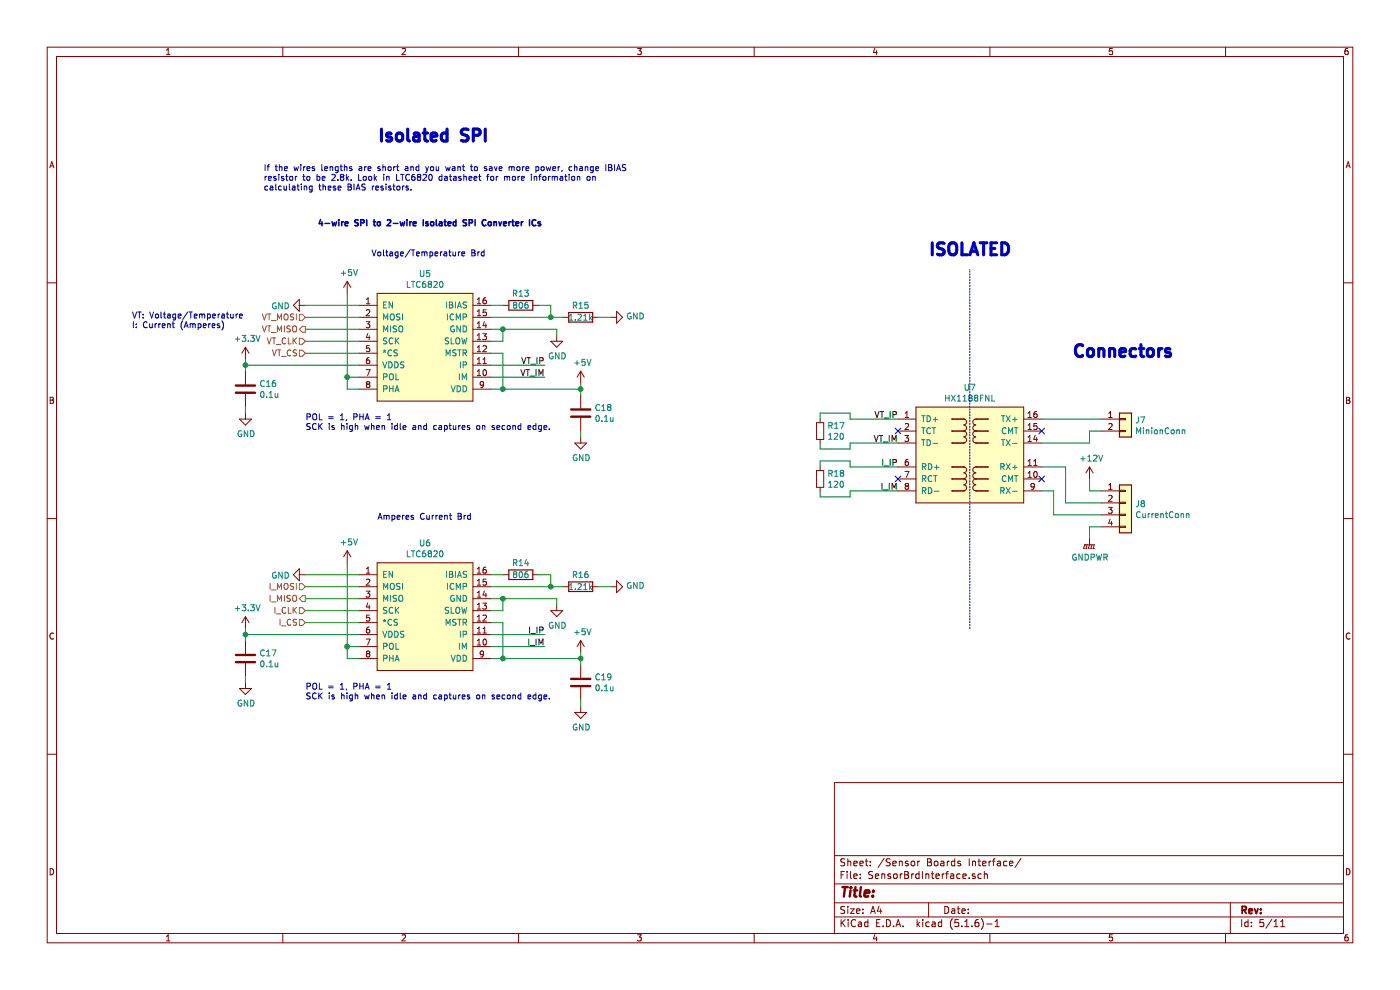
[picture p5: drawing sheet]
EESchema Schematic File Version 4
EELAYER 30 0
EELAYER END
$Descr A4 11693 8268
encoding utf-8
Sheet 5 11
Title ""
Date ""
Rev ""
Comp ""
Comment1 ""
Comment2 ""
Comment3 ""
Comment4 ""
$EndDescr
Text HLabel 2550 2650 0    50   Input ~ 0
VT_MOSI
Text HLabel 2550 2750 0    50   Output ~ 0
VT_MISO
Text HLabel 2550 2850 0    50   Input ~ 0
VT_CLK
Text HLabel 2550 2950 0    50   Input ~ 0
VT_CS
$Comp
L power:GND #PWR?
U 1 1
P 4650 2800
AR Path="/5C4C7509/5D76E53B" Ref="#PWR?"  Part="1" 
AR Path="/5D766247/5D76E53B" Ref="#PWR040"  Part="1" 
F 0 "#PWR040" H 4650 2550 50  0001 C CNN
F 1 "GND" H 4655 2627 50  0000 C CNN
F 2 "" H 4650 2800 50  0001 C CNN
F 3 "" H 4650 2800 50  0001 C CNN
	1    4650 2800
	1    0    0    -1  
$EndComp
Wire Wire Line
	4650 2800 4650 2750
Wire Wire Line
	4650 2750 4200 2750
$Comp
L power:GND #PWR?
U 1 1
P 2550 2550
AR Path="/5C4C7509/5D76E546" Ref="#PWR?"  Part="1" 
AR Path="/5D766247/5D76E546" Ref="#PWR038"  Part="1" 
F 0 "#PWR038" H 2550 2300 50  0001 C CNN
F 1 "GND" V 2555 2422 50  0000 R CNN
F 2 "" H 2550 2550 50  0001 C CNN
F 3 "" H 2550 2550 50  0001 C CNN
	1    2550 2550
	0    1    1    0   
$EndComp
Wire Wire Line
	4850 3200 4850 3250
Wire Wire Line
	4850 3250 4200 3250
Connection ~ 4850 3250
$Comp
L Device:C C?
U 1 1
P 2050 3250
AR Path="/5C4C7509/5D76E54F" Ref="C?"  Part="1" 
AR Path="/5D766247/5D76E54F" Ref="C16"  Part="1" 
F 0 "C16" H 2165 3296 50  0000 L CNN
F 1 "0.1u" H 2165 3205 50  0000 L CNN
F 2 "Capacitor_SMD:C_0805_2012Metric" H 2088 3100 50  0001 C CNN
F 3 "~" H 2050 3250 50  0001 C CNN
	1    2050 3250
	1    0    0    -1  
$EndComp
Wire Wire Line
	2050 3100 2050 3050
$Comp
L power:GND #PWR?
U 1 1
P 2050 3450
AR Path="/5C4C7509/5D76E556" Ref="#PWR?"  Part="1" 
AR Path="/5D766247/5D76E556" Ref="#PWR035"  Part="1" 
F 0 "#PWR035" H 2050 3200 50  0001 C CNN
F 1 "GND" H 2055 3277 50  0000 C CNN
F 2 "" H 2050 3450 50  0001 C CNN
F 3 "" H 2050 3450 50  0001 C CNN
	1    2050 3450
	1    0    0    -1  
$EndComp
Wire Wire Line
	2050 3450 2050 3400
Wire Wire Line
	2550 2550 3000 2550
Wire Wire Line
	2550 2650 3000 2650
Wire Wire Line
	2550 2850 3000 2850
Wire Wire Line
	2550 2950 3000 2950
Text Notes 2550 3600 0    50   ~ 0
POL = 1, PHA = 1\nSCK is high when idle and captures on second edge.
Wire Wire Line
	4100 2950 4200 2950
Wire Wire Line
	4200 2950 4200 3250
Connection ~ 4200 3250
Wire Wire Line
	4200 3250 4100 3250
Wire Wire Line
	4100 3150 4550 3150
Wire Wire Line
	4100 3050 4550 3050
Wire Wire Line
	4100 2850 4200 2850
Wire Wire Line
	4200 2850 4200 2750
Connection ~ 4200 2750
Wire Wire Line
	4200 2750 4100 2750
Text Label 4550 3050 2    50   ~ 0
VT_IP
Text Label 4550 3150 2    50   ~ 0
VT_IM
$Comp
L Device:C C?
U 1 1
P 4850 3450
AR Path="/5C4C7509/5D76E56F" Ref="C?"  Part="1" 
AR Path="/5D766247/5D76E56F" Ref="C18"  Part="1" 
F 0 "C18" H 4965 3496 50  0000 L CNN
F 1 "0.1u" H 4965 3405 50  0000 L CNN
F 2 "Capacitor_SMD:C_0805_2012Metric" H 4888 3300 50  0001 C CNN
F 3 "~" H 4850 3450 50  0001 C CNN
	1    4850 3450
	1    0    0    -1  
$EndComp
$Comp
L power:GND #PWR?
U 1 1
P 4850 3650
AR Path="/5C4C7509/5D76E575" Ref="#PWR?"  Part="1" 
AR Path="/5D766247/5D76E575" Ref="#PWR043"  Part="1" 
F 0 "#PWR043" H 4850 3400 50  0001 C CNN
F 1 "GND" H 4855 3477 50  0000 C CNN
F 2 "" H 4850 3650 50  0001 C CNN
F 3 "" H 4850 3650 50  0001 C CNN
	1    4850 3650
	1    0    0    -1  
$EndComp
Wire Wire Line
	4850 3650 4850 3600
Wire Wire Line
	4850 3300 4850 3250
$Comp
L Device:R R?
U 1 1
P 4350 2550
AR Path="/5C4C7509/5D76E57D" Ref="R?"  Part="1" 
AR Path="/5D766247/5D76E57D" Ref="R13"  Part="1" 
F 0 "R13" V 4250 2550 50  0000 C CNN
F 1 "806" V 4350 2550 50  0000 C CNN
F 2 "Resistor_SMD:R_0805_2012Metric" V 4280 2550 50  0001 C CNN
F 3 "~" H 4350 2550 50  0001 C CNN
	1    4350 2550
	0    1    1    0   
$EndComp
Wire Wire Line
	4100 2550 4200 2550
Wire Wire Line
	4500 2550 4600 2550
Wire Wire Line
	4600 2550 4600 2650
Wire Wire Line
	4600 2650 4100 2650
$Comp
L Device:R R?
U 1 1
P 4850 2650
AR Path="/5C4C7509/5D76E587" Ref="R?"  Part="1" 
AR Path="/5D766247/5D76E587" Ref="R15"  Part="1" 
F 0 "R15" V 4750 2650 50  0000 C CNN
F 1 "1.21k" V 4850 2650 50  0000 C CNN
F 2 "Resistor_SMD:R_0805_2012Metric" V 4780 2650 50  0001 C CNN
F 3 "~" H 4850 2650 50  0001 C CNN
	1    4850 2650
	0    1    1    0   
$EndComp
Wire Wire Line
	4700 2650 4600 2650
Connection ~ 4600 2650
$Comp
L power:GND #PWR?
U 1 1
P 5100 2650
AR Path="/5C4C7509/5D76E58F" Ref="#PWR?"  Part="1" 
AR Path="/5D766247/5D76E58F" Ref="#PWR046"  Part="1" 
F 0 "#PWR046" H 5100 2400 50  0001 C CNN
F 1 "GND" V 5105 2522 50  0000 R CNN
F 2 "" H 5100 2650 50  0001 C CNN
F 3 "" H 5100 2650 50  0001 C CNN
	1    5100 2650
	0    -1   -1   0   
$EndComp
Wire Wire Line
	5100 2650 5000 2650
Text Notes 2200 1600 0    50   ~ 0
If the wires lengths are short and you want to save more power, change IBIAS\nresistor to be 2.8k. Look in LTC6820 datasheet for more information on\ncalculating these BIAS resistors.
$Comp
L Connector_Generic:Conn_01x02 J?
U 1 1
P 9400 3500
AR Path="/5C4C7509/5D76E59D" Ref="J?"  Part="1" 
AR Path="/5D766247/5D76E59D" Ref="J7"  Part="1" 
F 0 "J7" H 9479 3492 50  0000 L CNN
F 1 "MinionConn" H 9479 3401 50  0000 L CNN
F 2 "UTSVT_Connectors:Molex_MicroFit3.0_1x2xP3.00mm_PolarizingPeg_Vertical" H 9400 3500 50  0001 C CNN
F 3 "~" H 9400 3500 50  0001 C CNN
	1    9400 3500
	1    0    0    -1  
$EndComp
Text Label 7500 3500 2    50   ~ 0
VT_IP
Text Label 7500 3700 2    50   ~ 0
VT_IM
Text Notes 3150 1200 0    100  ~ 20
Isolated SPI
$Comp
L power:+5V #PWR?
U 1 1
P 4850 3200
AR Path="/5C4C7509/5D76E5AC" Ref="#PWR?"  Part="1" 
AR Path="/5D766247/5D76E5AC" Ref="#PWR042"  Part="1" 
F 0 "#PWR042" H 4850 3050 50  0001 C CNN
F 1 "+5V" H 4865 3373 50  0000 C CNN
F 2 "" H 4850 3200 50  0001 C CNN
F 3 "" H 4850 3200 50  0001 C CNN
	1    4850 3200
	1    0    0    -1  
$EndComp
NoConn ~ 8700 3600
NoConn ~ 8700 4000
Wire Wire Line
	9100 3700 9100 3600
Wire Wire Line
	9100 3600 9200 3600
NoConn ~ 7500 4000
NoConn ~ 7500 3600
Wire Wire Line
	3000 3150 2900 3150
Wire Wire Line
	2900 3150 2900 3250
Wire Wire Line
	2900 3250 3000 3250
$Comp
L Device:R_Small R?
U 1 1
P 6850 3600
AR Path="/5C4C7509/5D76E5C3" Ref="R?"  Part="1" 
AR Path="/5D766247/5D76E5C3" Ref="R17"  Part="1" 
F 0 "R17" H 6909 3646 50  0000 L CNN
F 1 "120" H 6909 3555 50  0000 L CNN
F 2 "Resistor_SMD:R_0805_2012Metric" H 6850 3600 50  0001 C CNN
F 3 "~" H 6850 3600 50  0001 C CNN
	1    6850 3600
	1    0    0    -1  
$EndComp
Wire Wire Line
	7500 3700 7100 3700
Wire Wire Line
	7100 3700 7100 3750
Wire Wire Line
	7100 3750 6850 3750
Wire Wire Line
	6850 3750 6850 3700
Wire Wire Line
	6850 3500 6850 3450
Wire Wire Line
	6850 3450 7100 3450
Wire Wire Line
	7100 3450 7100 3500
Wire Wire Line
	7100 3500 7500 3500
Wire Wire Line
	2050 3000 2050 3050
Connection ~ 2050 3050
$Comp
L Device:R_Small R?
U 1 1
P 6850 4000
AR Path="/5C4C7509/5F148A8B" Ref="R?"  Part="1" 
AR Path="/5D766247/5F148A8B" Ref="R18"  Part="1" 
F 0 "R18" H 6909 4046 50  0000 L CNN
F 1 "120" H 6909 3955 50  0000 L CNN
F 2 "Resistor_SMD:R_0805_2012Metric" H 6850 4000 50  0001 C CNN
F 3 "~" H 6850 4000 50  0001 C CNN
	1    6850 4000
	1    0    0    -1  
$EndComp
Wire Wire Line
	7500 4100 7100 4100
Wire Wire Line
	7100 4100 7100 4150
Wire Wire Line
	7100 4150 6850 4150
Wire Wire Line
	6850 4150 6850 4100
Wire Wire Line
	6850 3900 6850 3850
Wire Wire Line
	6850 3850 7100 3850
Wire Wire Line
	7100 3850 7100 3900
Wire Wire Line
	7100 3900 7500 3900
Text HLabel 2550 4900 0    50   Input ~ 0
I_MOSI
Text HLabel 2550 5000 0    50   Output ~ 0
I_MISO
Text HLabel 2550 5100 0    50   Input ~ 0
I_CLK
Text HLabel 2550 5200 0    50   Input ~ 0
I_CS
$Comp
L power:GND #PWR?
U 1 1
P 4650 5050
AR Path="/5C4C7509/5F151E6E" Ref="#PWR?"  Part="1" 
AR Path="/5D766247/5F151E6E" Ref="#PWR041"  Part="1" 
F 0 "#PWR041" H 4650 4800 50  0001 C CNN
F 1 "GND" H 4655 4877 50  0000 C CNN
F 2 "" H 4650 5050 50  0001 C CNN
F 3 "" H 4650 5050 50  0001 C CNN
	1    4650 5050
	1    0    0    -1  
$EndComp
Wire Wire Line
	4650 5050 4650 5000
Wire Wire Line
	4650 5000 4200 5000
$Comp
L power:GND #PWR?
U 1 1
P 2550 4800
AR Path="/5C4C7509/5F151E76" Ref="#PWR?"  Part="1" 
AR Path="/5D766247/5F151E76" Ref="#PWR039"  Part="1" 
F 0 "#PWR039" H 2550 4550 50  0001 C CNN
F 1 "GND" V 2555 4672 50  0000 R CNN
F 2 "" H 2550 4800 50  0001 C CNN
F 3 "" H 2550 4800 50  0001 C CNN
	1    2550 4800
	0    1    1    0   
$EndComp
Wire Wire Line
	4850 5450 4850 5500
Wire Wire Line
	4850 5500 4200 5500
Connection ~ 4850 5500
$Comp
L Device:C C?
U 1 1
P 2050 5500
AR Path="/5C4C7509/5F151E7F" Ref="C?"  Part="1" 
AR Path="/5D766247/5F151E7F" Ref="C17"  Part="1" 
F 0 "C17" H 2165 5546 50  0000 L CNN
F 1 "0.1u" H 2165 5455 50  0000 L CNN
F 2 "Capacitor_SMD:C_0805_2012Metric" H 2088 5350 50  0001 C CNN
F 3 "~" H 2050 5500 50  0001 C CNN
	1    2050 5500
	1    0    0    -1  
$EndComp
Wire Wire Line
	2050 5350 2050 5300
$Comp
L power:GND #PWR?
U 1 1
P 2050 5700
AR Path="/5C4C7509/5F151E86" Ref="#PWR?"  Part="1" 
AR Path="/5D766247/5F151E86" Ref="#PWR037"  Part="1" 
F 0 "#PWR037" H 2050 5450 50  0001 C CNN
F 1 "GND" H 2055 5527 50  0000 C CNN
F 2 "" H 2050 5700 50  0001 C CNN
F 3 "" H 2050 5700 50  0001 C CNN
	1    2050 5700
	1    0    0    -1  
$EndComp
Wire Wire Line
	2050 5700 2050 5650
Wire Wire Line
	2550 4800 3000 4800
Wire Wire Line
	2550 4900 3000 4900
Wire Wire Line
	2550 5000 3000 5000
Wire Wire Line
	2550 5100 3000 5100
Wire Wire Line
	2550 5200 3000 5200
Text Notes 2550 5850 0    50   ~ 0
POL = 1, PHA = 1\nSCK is high when idle and captures on second edge.
Wire Wire Line
	4100 5200 4200 5200
Wire Wire Line
	4200 5200 4200 5500
Connection ~ 4200 5500
Wire Wire Line
	4200 5500 4100 5500
Wire Wire Line
	4100 5400 4550 5400
Wire Wire Line
	4100 5300 4550 5300
Wire Wire Line
	4100 5100 4200 5100
Wire Wire Line
	4200 5100 4200 5000
Connection ~ 4200 5000
Wire Wire Line
	4200 5000 4100 5000
Text Label 7500 3900 2    50   ~ 0
I_IP
Text Label 4550 5400 2    50   ~ 0
I_IM
$Comp
L Device:C C?
U 1 1
P 4850 5700
AR Path="/5C4C7509/5F151E9F" Ref="C?"  Part="1" 
AR Path="/5D766247/5F151E9F" Ref="C19"  Part="1" 
F 0 "C19" H 4965 5746 50  0000 L CNN
F 1 "0.1u" H 4965 5655 50  0000 L CNN
F 2 "Capacitor_SMD:C_0805_2012Metric" H 4888 5550 50  0001 C CNN
F 3 "~" H 4850 5700 50  0001 C CNN
	1    4850 5700
	1    0    0    -1  
$EndComp
$Comp
L power:GND #PWR?
U 1 1
P 4850 5900
AR Path="/5C4C7509/5F151EA5" Ref="#PWR?"  Part="1" 
AR Path="/5D766247/5F151EA5" Ref="#PWR045"  Part="1" 
F 0 "#PWR045" H 4850 5650 50  0001 C CNN
F 1 "GND" H 4855 5727 50  0000 C CNN
F 2 "" H 4850 5900 50  0001 C CNN
F 3 "" H 4850 5900 50  0001 C CNN
	1    4850 5900
	1    0    0    -1  
$EndComp
Wire Wire Line
	4850 5900 4850 5850
Wire Wire Line
	4850 5550 4850 5500
$Comp
L Device:R R?
U 1 1
P 4350 4800
AR Path="/5C4C7509/5F151EAD" Ref="R?"  Part="1" 
AR Path="/5D766247/5F151EAD" Ref="R14"  Part="1" 
F 0 "R14" V 4250 4800 50  0000 C CNN
F 1 "806" V 4350 4800 50  0000 C CNN
F 2 "Resistor_SMD:R_0805_2012Metric" V 4280 4800 50  0001 C CNN
F 3 "~" H 4350 4800 50  0001 C CNN
	1    4350 4800
	0    1    1    0   
$EndComp
Wire Wire Line
	4100 4800 4200 4800
Wire Wire Line
	4500 4800 4600 4800
Wire Wire Line
	4600 4800 4600 4900
Wire Wire Line
	4600 4900 4100 4900
$Comp
L Device:R R?
U 1 1
P 4850 4900
AR Path="/5C4C7509/5F151EB7" Ref="R?"  Part="1" 
AR Path="/5D766247/5F151EB7" Ref="R16"  Part="1" 
F 0 "R16" V 4750 4900 50  0000 C CNN
F 1 "1.21k" V 4850 4900 50  0000 C CNN
F 2 "Resistor_SMD:R_0805_2012Metric" V 4780 4900 50  0001 C CNN
F 3 "~" H 4850 4900 50  0001 C CNN
	1    4850 4900
	0    1    1    0   
$EndComp
Wire Wire Line
	4700 4900 4600 4900
Connection ~ 4600 4900
$Comp
L power:GND #PWR?
U 1 1
P 5100 4900
AR Path="/5C4C7509/5F151EBF" Ref="#PWR?"  Part="1" 
AR Path="/5D766247/5F151EBF" Ref="#PWR047"  Part="1" 
F 0 "#PWR047" H 5100 4650 50  0001 C CNN
F 1 "GND" V 5105 4772 50  0000 R CNN
F 2 "" H 5100 4900 50  0001 C CNN
F 3 "" H 5100 4900 50  0001 C CNN
	1    5100 4900
	0    -1   -1   0   
$EndComp
Wire Wire Line
	5100 4900 5000 4900
$Comp
L power:+5V #PWR?
U 1 1
P 4850 5450
AR Path="/5C4C7509/5F151EC9" Ref="#PWR?"  Part="1" 
AR Path="/5D766247/5F151EC9" Ref="#PWR044"  Part="1" 
F 0 "#PWR044" H 4850 5300 50  0001 C CNN
F 1 "+5V" H 4865 5623 50  0000 C CNN
F 2 "" H 4850 5450 50  0001 C CNN
F 3 "" H 4850 5450 50  0001 C CNN
	1    4850 5450
	1    0    0    -1  
$EndComp
Wire Wire Line
	3000 5400 2900 5400
Wire Wire Line
	2900 5400 2900 5500
Wire Wire Line
	2900 5500 3000 5500
Wire Wire Line
	2050 5250 2050 5300
Connection ~ 2050 5300
Wire Wire Line
	2550 2750 3000 2750
Text Notes 3150 4350 0    50   ~ 0
Amperes Current Brd
Text Notes 3100 2150 0    50   ~ 0
Voltage/Temperature Brd
Text Notes 1100 2750 0    50   ~ 0
VT: Voltage/Temperature\nI: Current (Amperes)
$Comp
L Connector_Generic:Conn_01x04 J8
U 1 1
P 9400 4200
F 0 "J8" H 9480 4192 50  0000 L CNN
F 1 "CurrentConn" H 9480 4101 50  0000 L CNN
F 2 "UTSVT_Connectors:Molex_MicroFit3.0_1x4xP3.00mm_PolarizingPeg_Vertical" H 9400 4200 50  0001 C CNN
F 3 "~" H 9400 4200 50  0001 C CNN
	1    9400 4200
	1    0    0    -1  
$EndComp
$Comp
L power:+12V #PWR048
U 1 1
P 9100 4000
F 0 "#PWR048" H 9100 3850 50  0001 C CNN
F 1 "+12V" H 9115 4173 50  0000 C CNN
F 2 "" H 9100 4000 50  0001 C CNN
F 3 "" H 9100 4000 50  0001 C CNN
	1    9100 4000
	1    0    0    -1  
$EndComp
$Comp
L power:GNDPWR #PWR049
U 1 1
P 9100 4500
F 0 "#PWR049" H 9100 4300 50  0001 C CNN
F 1 "GNDPWR" H 9104 4346 50  0000 C CNN
F 2 "" H 9100 4450 50  0001 C CNN
F 3 "" H 9100 4450 50  0001 C CNN
	1    9100 4500
	1    0    0    -1  
$EndComp
Wire Wire Line
	9100 4000 9100 4100
Wire Wire Line
	9100 4100 9200 4100
Wire Wire Line
	9200 4400 9100 4400
Wire Wire Line
	9100 4400 9100 4500
Text Notes 8950 3000 0    100  ~ 20
Connectors
Wire Wire Line
	8700 3500 9200 3500
Wire Wire Line
	8700 3700 9100 3700
Wire Wire Line
	9200 4300 8800 4300
Wire Wire Line
	8800 4300 8800 4100
Wire Wire Line
	8800 4100 8700 4100
Wire Wire Line
	8700 3900 8900 3900
Wire Wire Line
	8900 4200 9200 4200
Wire Wire Line
	8900 3900 8900 4200
$Comp
L utsvt-bps:LTC6820 U5
U 1 1
P 3550 2450
AR Path="/5F13EA7A" Ref="U5"  Part="1" 
AR Path="/5D766247/5F13EA7A" Ref="U5"  Part="1" 
F 0 "U5" H 3550 2615 50  0000 C CNN
F 1 "LTC6820" H 3550 2524 50  0000 C CNN
F 2 "Package_SO:MSOP-16_3x4mm_P0.5mm" H 3550 2450 50  0001 C CNN
F 3 "https://www.analog.com/media/en/technical-documentation/data-sheets/LTC6820.pdf" H 3550 2450 50  0001 C CNN
	1    3550 2450
	1    0    0    -1  
$EndComp
$Comp
L utsvt-bps:LTC6820 U6
U 1 1
P 3550 4700
AR Path="/5F13F5E3" Ref="U6"  Part="1" 
AR Path="/5D766247/5F13F5E3" Ref="U6"  Part="1" 
F 0 "U6" H 3550 4865 50  0000 C CNN
F 1 "LTC6820" H 3550 4774 50  0000 C CNN
F 2 "Package_SO:MSOP-16_3x4mm_P0.5mm" H 3550 4700 50  0001 C CNN
F 3 "https://www.analog.com/media/en/technical-documentation/data-sheets/LTC6820.pdf" H 3550 4700 50  0001 C CNN
	1    3550 4700
	1    0    0    -1  
$EndComp
Text Label 4550 5300 2    50   ~ 0
I_IP
Text Label 7500 4100 2    50   ~ 0
I_IM
$Comp
L utsvt-bps:HX1188FNL U7
U 1 1
P 8100 3400
F 0 "U7" H 8100 3565 50  0000 C CNN
F 1 "HX1188FNL" H 8100 3474 50  0000 C CNN
F 2 "UTSVT_BPS:HXXXX" H 8100 3400 50  0001 C CNN
F 3 "https://www.mouser.com/datasheet/2/336/HX1188NL-515471.pdf" H 8100 3400 50  0001 C CNN
	1    8100 3400
	1    0    0    -1  
$EndComp
Wire Notes Line
	8100 5250 8100 2250
Text Notes 7750 2150 0    100  ~ 20
ISOLATED
Text Notes 2650 1900 0    50   ~ 10
4-wire SPI to 2-wire Isolated SPI Converter ICs
$Comp
L power:+3.3V #PWR034
U 1 1
P 2050 3000
F 0 "#PWR034" H 2050 2850 50  0001 C CNN
F 1 "+3.3V" H 2065 3173 50  0000 C CNN
F 2 "" H 2050 3000 50  0001 C CNN
F 3 "" H 2050 3000 50  0001 C CNN
	1    2050 3000
	1    0    0    -1  
$EndComp
$Comp
L power:+3.3V #PWR0104
U 1 1
P 2050 5250
F 0 "#PWR0104" H 2050 5100 50  0001 C CNN
F 1 "+3.3V" H 2065 5423 50  0000 C CNN
F 2 "" H 2050 5250 50  0001 C CNN
F 3 "" H 2050 5250 50  0001 C CNN
	1    2050 5250
	1    0    0    -1  
$EndComp
Wire Wire Line
	2050 3050 3000 3050
$Comp
L power:+5V #PWR?
U 1 1
P 2900 2450
AR Path="/5C4C7509/5F27160B" Ref="#PWR?"  Part="1" 
AR Path="/5D766247/5F27160B" Ref="#PWR0105"  Part="1" 
F 0 "#PWR0105" H 2900 2300 50  0001 C CNN
F 1 "+5V" H 2915 2623 50  0000 C CNN
F 2 "" H 2900 2450 50  0001 C CNN
F 3 "" H 2900 2450 50  0001 C CNN
	1    2900 2450
	1    0    0    -1  
$EndComp
Wire Wire Line
	2900 2450 2900 3150
Connection ~ 2900 3150
Wire Wire Line
	2050 5300 3000 5300
$Comp
L power:+5V #PWR?
U 1 1
P 2900 4700
AR Path="/5C4C7509/5F27542F" Ref="#PWR?"  Part="1" 
AR Path="/5D766247/5F27542F" Ref="#PWR0106"  Part="1" 
F 0 "#PWR0106" H 2900 4550 50  0001 C CNN
F 1 "+5V" H 2915 4873 50  0000 C CNN
F 2 "" H 2900 4700 50  0001 C CNN
F 3 "" H 2900 4700 50  0001 C CNN
	1    2900 4700
	1    0    0    -1  
$EndComp
Wire Wire Line
	2900 4700 2900 5400
Connection ~ 2900 5400
$EndSCHEMATC
